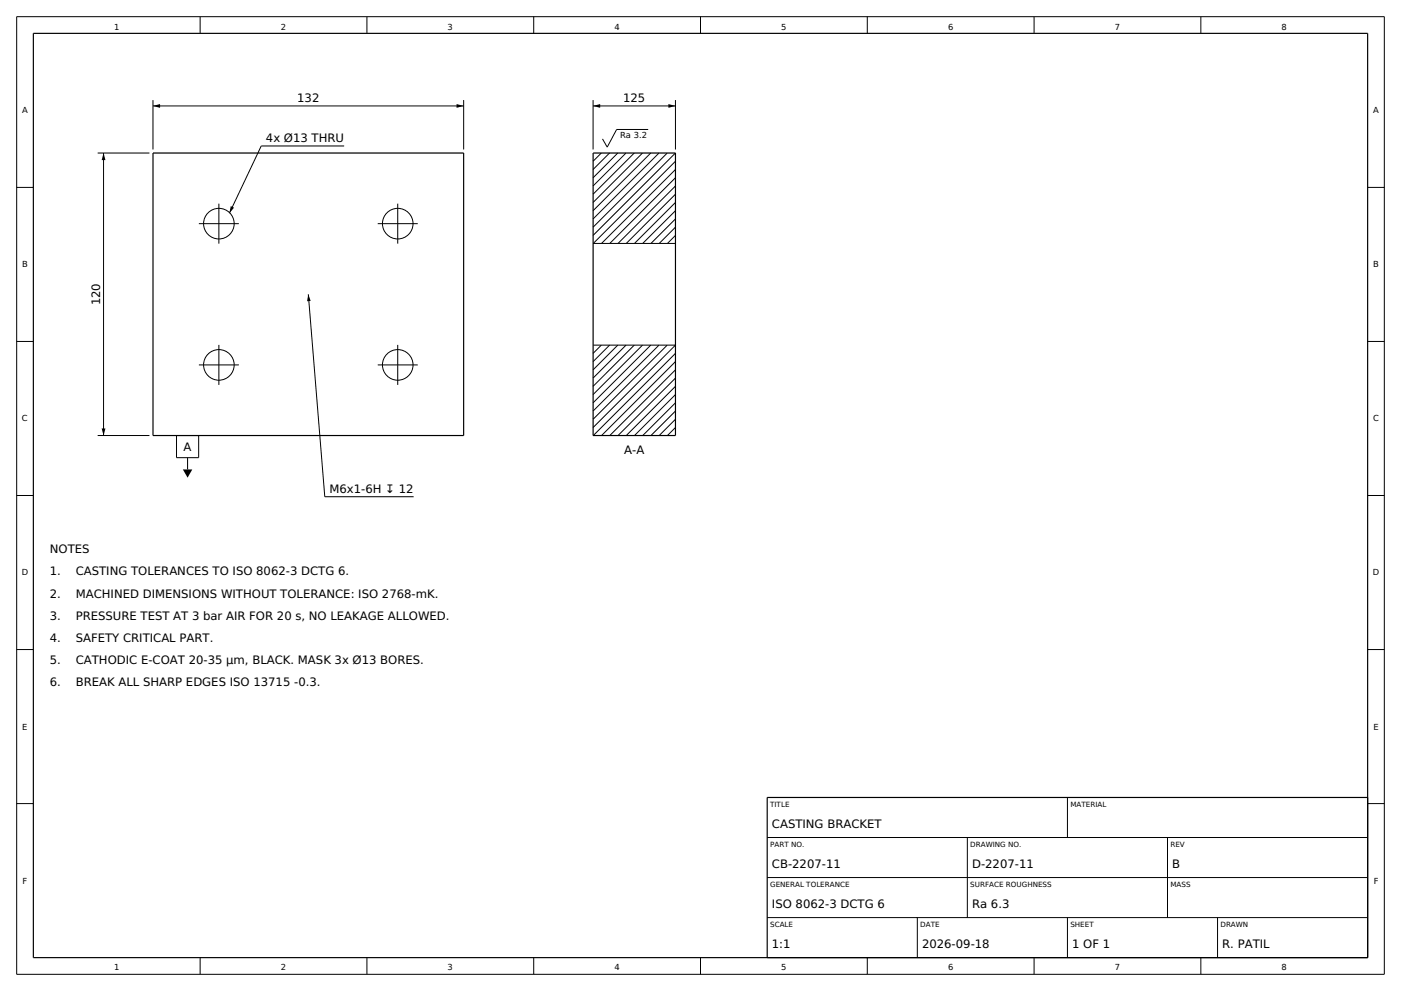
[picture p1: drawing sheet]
<svg xmlns="http://www.w3.org/2000/svg" width="420mm" height="297mm" viewBox="0 0 420 297" stroke-linecap="round" stroke-linejoin="round" font-family="sans-serif">
<g fill="none" stroke="#000" stroke-width=".3">
<path d="M5 5h410v287h-410zM60 5v5M110 5v5M160 5v5M210 5v5M260 5v5M310 5v5M360 5v5M45.9 30v14.8M45.9 31.8h93.1M139 30v14.8M177.8 31.8h24.7"/>
<path d="M177.8 30v14.8M194.3 38.8h-9.4l-2.9 5.3-1.4-2.5M202.5 30v14.8M5 56.2h5M29.3 45.9h15.5M31 45.9v84.6M103.2 43.7h-24.9l-9.5 20.2M180.3 45.9l-2.5 2.4M182.7 45.9l-4.9 4.9M185.2 45.9l-7.4 7.4M187.7 45.9l-9.9 9.8M190.1 45.9l-12.3 12.3"/>
<path d="M192.6 45.9l-14.8 14.8M195.1 45.9l-17.3 17.2M197.6 45.9l-19.8 19.7M200 45.9l-22.2 22.2M202.5 45.9l-24.7 24.7M202.5 48.3l-24.6 24.7M202.5 50.8l-22.2 22.2M202.5 53.3l-19.7 19.7M202.5 55.7l-17.2 17.3M202.5 58.2l-14.8 14.8M410 56.2h5M59.6 67h12"/>
<path d="M65.6 61v12M113.2 67h12M119.2 61v12M177.8 73h24.7M202.5 60.7l-12.3 12.3M202.5 63.1l-9.8 9.9M202.5 65.6l-7.3 7.4M202.5 68.1l-4.9 4.9M202.5 70.6l-2.4 2.4M92.4 88.2l5 60.7h26.6M5 102.3h5M59.6 109.4h12"/>
<path d="M65.6 103.4v12M113.2 109.4h12M119.2 103.4v12M177.8 103.4h24.7l-24.7 24.7M180.3 103.4l-2.5 2.5M182.7 103.4l-4.9 5M185.2 103.4l-7.4 7.4M187.7 103.4l-9.9 9.9M190.1 103.4l-12.3 12.4M192.6 103.4l-14.8 14.9M195.1 103.4l-17.3 17.3M197.6 103.4l-19.8 19.8"/>
<path d="M200 103.4l-22.2 22.3M202.5 105.9l-24.6 24.6M202.5 108.4l-22.2 22.1M202.5 110.8l-19.7 19.7M202.5 113.3l-17.2 17.2M202.5 115.8l-14.8 14.7M202.5 118.3l-12.3 12.2M410 102.3h5M29.3 130.5h15.5M52.9 130.5h6.7v6.7h-6.7zM56.2 137.2v3.5M202.5 120.7l-9.8 9.8"/>
<path d="M202.5 123.2l-7.3 7.3M202.5 125.7l-4.9 4.8M202.5 128.1l-2.4 2.4M5 148.5h5M410 148.5h5M5 194.7h5M410 194.7h5M320 239v12M5 240.8h5M230 251h180M290 251v24M350 251v24"/>
<path d="M410 240.8h5M230 263h180M230 275h180M275 275v12M320 275v12M365 275v12M60 287v5M110 287v5M160 287v5M210 287v5M260 287v5M310 287v5"/>
<path d="M360 287v5"/>
<circle cx="65.6" cy="67" r="4.6"/>
<circle cx="119.2" cy="67" r="4.6"/>
<circle cx="65.6" cy="109.4" r="4.6"/>
<circle cx="119.2" cy="109.4" r="4.6"/>
</g>
<path d="M10 10h400v277h-400zM45.9 45.9h93.1v84.6h-93.1zM177.8 45.9h24.7v84.6h-24.7zM410 239h-180v48" fill="none" stroke="#000" stroke-width=".35"/>
<path d="M45.9 31.8l2.1-.6v1.1zM136.9 31.2l2.1 .6-2.1 .5zM177.8 31.8l2.1-.6v1.1zM200.4 31.2l2.1 .6-2.1 .5zM31 45.9l.6 2.1h-1.1zM69.2 61.8l1 .4-1.4 1.7zM92.4 88.2l.7 2-1 .1zM30.5 128.4h1.1l-.6 2.1zM54.8 140.7h2.8l-1.4 2.5z" fill="#000"/>
<g font-size="3.5">
<text x="89.1" y="30.7">132</text>
<text x="186.8" y="30.7">125</text>
<text x="79.7" y="42.7">4x Ø13 THRU</text>
<text x="30" y="91.5" transform="rotate(-90 30 91.5)">120</text>
<text x="55" y="135.3">A</text>
<text x="187.1" y="136.2">A-A</text>
<text x="98.8" y="147.8">M6x1-6H ↧ 12</text>
<text x="14.9" y="165.8">NOTES</text>
<text x="14.9" y="172.4">1.</text>
<text x="22.7" y="172.4">CASTING TOLERANCES TO ISO 8062-3 DCTG 6.</text>
<text x="14.9" y="179.1">2.</text>
<text x="22.7" y="179.1">MACHINED DIMENSIONS WITHOUT TOLERANCE: ISO 2768-mK.</text>
<text x="14.9" y="185.7">3.</text>
<text x="22.7" y="185.7">PRESSURE TEST AT 3 bar AIR FOR 20 s, NO LEAKAGE ALLOWED.</text>
<text x="14.9" y="192.3">4.</text>
<text x="22.7" y="192.3">SAFETY CRITICAL PART.</text>
<text x="14.9" y="199">5.</text>
<text x="22.7" y="199">CATHODIC E-COAT 20-35 µm, BLACK. MASK 3x Ø13 BORES.</text>
<text x="14.9" y="205.6">6.</text>
<text x="22.7" y="205.6">BREAK ALL SHARP EDGES ISO 13715 -0.3.</text>
<text x="231.4" y="248.2">CASTING BRACKET</text>
<text x="231.4" y="260.2">CB-2207-11</text>
<text x="291.4" y="260.2">D-2207-11</text>
<text x="351.4" y="260.2">B</text>
<text x="231.4" y="272.2">ISO 8062-3 DCTG 6</text>
<text x="291.4" y="272.2">Ra 6.3</text>
<text x="231.4" y="284.2">1:1</text>
<text x="276.4" y="284.2">2026-09-18</text>
<text x="321.4" y="284.2">1 OF 1</text>
<text x="366.4" y="284.2">R. PATIL</text>
</g>
<g font-size="2.5">
<text x="34.2" y="8.9">1</text>
<text x="84.2" y="8.9">2</text>
<text x="134.2" y="8.9">3</text>
<text x="184.2" y="8.9">4</text>
<text x="234.2" y="8.9">5</text>
<text x="284.2" y="8.9">6</text>
<text x="334.2" y="8.9">7</text>
<text x="384.2" y="8.9">8</text>
<text x="6.6" y="34">A</text>
<text x="411.7" y="34">A</text>
<text x="185.9" y="41.3">Ra 3.2</text>
<text x="6.6" y="80.1">B</text>
<text x="411.7" y="80.1">B</text>
<text x="6.6" y="126.3">C</text>
<text x="411.7" y="126.3">C</text>
<text x="6.5" y="172.5">D</text>
<text x="411.6" y="172.5">D</text>
<text x="6.7" y="218.6">E</text>
<text x="411.7" y="218.6">E</text>
<text x="6.7" y="264.8">F</text>
<text x="411.8" y="264.8">F</text>
<text x="34.2" y="290.6">1</text>
<text x="84.2" y="290.6">2</text>
<text x="134.2" y="290.6">3</text>
<text x="184.2" y="290.6">4</text>
<text x="234.2" y="290.6">5</text>
<text x="284.2" y="290.6">6</text>
<text x="334.2" y="290.6">7</text>
<text x="384.2" y="290.6">8</text>
</g>
<g font-size="2.2">
<text x="230.9" y="241.8">TITLE</text>
<text x="320.9" y="241.8">MATERIAL</text>
<text x="230.9" y="253.8">PART NO.</text>
<text x="290.9" y="253.8">DRAWING NO.</text>
<text x="350.9" y="253.8">REV</text>
<text x="230.9" y="265.8">GENERAL TOLERANCE</text>
<text x="290.9" y="265.8">SURFACE ROUGHNESS</text>
<text x="350.9" y="265.8">MASS</text>
<text x="230.9" y="277.8">SCALE</text>
<text x="275.9" y="277.8">DATE</text>
<text x="320.9" y="277.8">SHEET</text>
<text x="365.9" y="277.8">DRAWN</text>
</g>
</svg>
